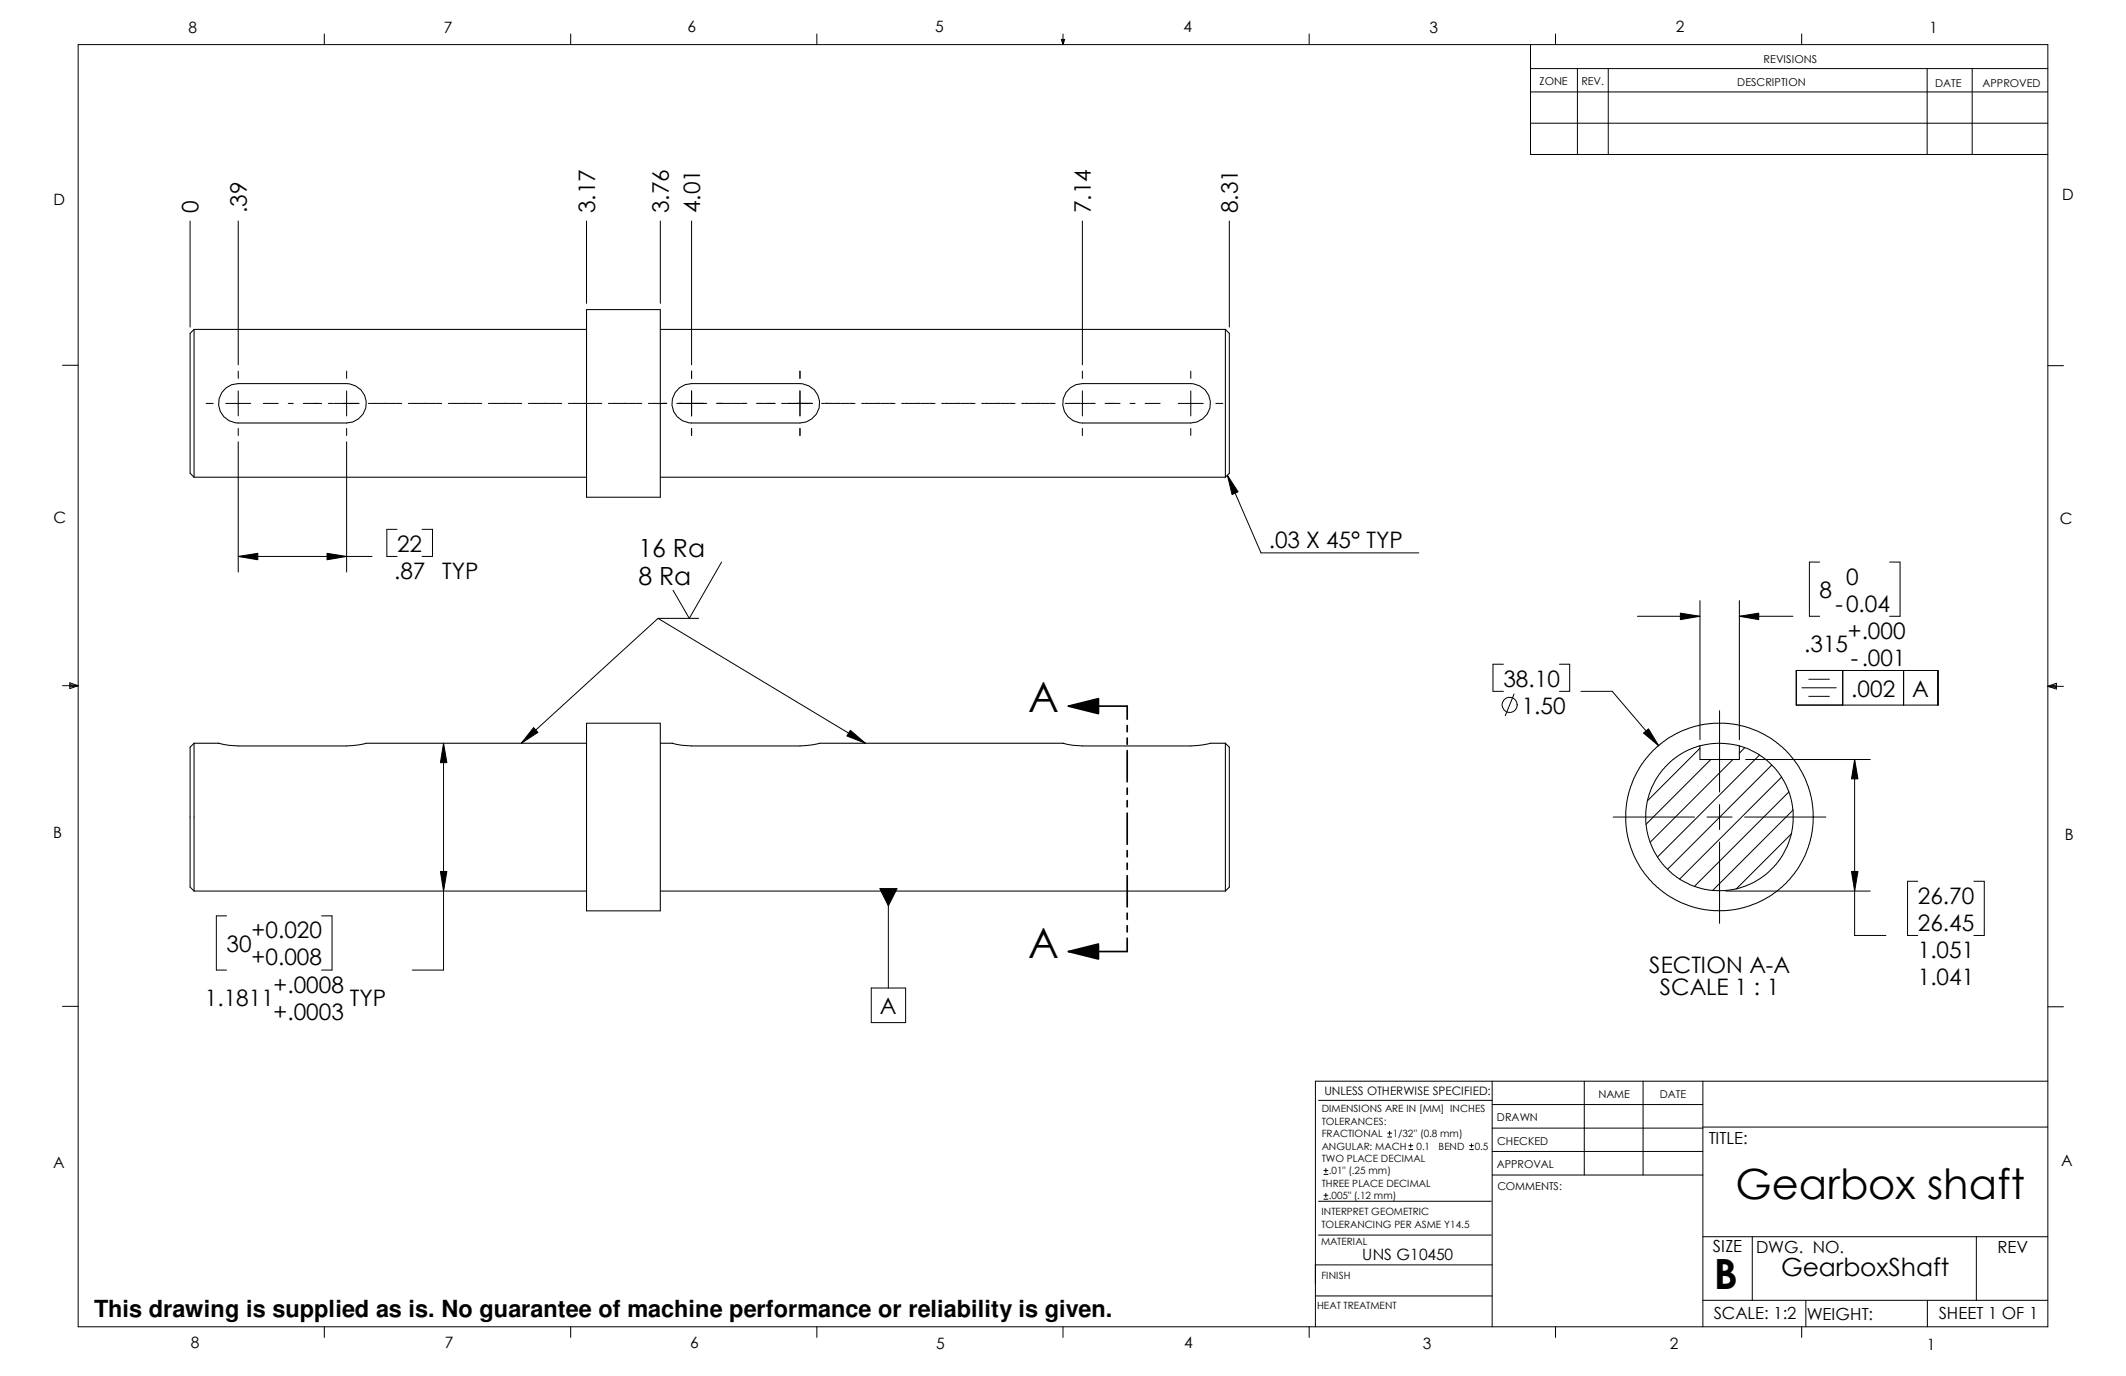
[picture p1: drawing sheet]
<svg xmlns="http://www.w3.org/2000/svg" width="432mm" height="279mm" viewBox="0 0 432 279" stroke-linecap="round" stroke-linejoin="round" font-family="sans-serif">
<g fill="none" stroke="#000" stroke-width=".2">
<path d="M15.9 9.1h400v260.3h-400zM65.9 6.9v2.2M115.9 6.9v2.2M165.9 6.9v2.2M215.6 8h.6l-.3 1.1zM215.7 8l.2 1.1M215.9 6.9v2.2M216 8l-.1 1.1M265.9 6.9v2.2M310.9 18.7h105M310.9 9.1v22.3h105M310.9 13.9h105"/>
<path d="M315.9 6.9v2.2M320.4 13.9v17.5M326.6 13.9v17.5M365.9 6.9v2.2M391.4 13.9v17.5M400.6 13.9v17.5M310.9 25h105M38.6 44.9v21.5M48.4 44.9v29.2M119.1 44.9v16.7M134.1 44.9v16.7M140.5 44.9v29.2"/>
<path d="M219.8 44.9v29.2M249.7 44.9v21.5M12.7 74.2h3.2M48.4 75.4v1.4M48.4 79.4v5.1M70.4 75.4v1.4M70.4 79.4v5.1M140.5 75.4v1.4M140.5 79.4v5.1M162.5 75.4v1.4M162.5 79.4v5.1M219.8 75.4v1.4"/>
<path d="M219.8 79.4v5.1M241.9 75.4v1.4M241.9 79.4v5.1M415.9 74.3h3.2M41.9 81.9h1.4M45.8 81.9h5.1M48.4 87v1.4M48.4 89.7v26.5M63.8 81.9h1.5M67.9 81.9h5M70.4 87v1.4M70.4 89.7v26.5"/>
<path d="M133.9 81.9h1.5M137.9 81.9h5.1M140.5 87v1.4M145.5 81.9h1.5M155.9 81.9h1.5M159.9 81.9h5.1M162.5 87v1.4M167.6 81.9h1.4M217.3 81.9h5.1M219.8 87v1.4M224.9 81.9h1.5M239.3 81.9h5.1"/>
<path d="M241.9 87v1.4M246.9 81.9h1.5M249.3 96.5l2.2 3.4-1.3 .5zM249.3 96.5l6.8 15.8h32.1M48.4 113l4-.6v1.3zM48.4 113h27.2M66.4 112.4l4 .6-4 .7zM80.6 107.5h-2v5.5h2M85.7 107.5h2.1v5.5h-2.1M146.6 114.1l-6.6 11.5-3.3-5.8M369.6 114.1h-2.1v11h2.1M383.8 114.1h2.1v11h-2.1"/>
<path d="M12.7 139.2h3.2M14.2 139l1.7 .2M14.2 138.6l1.7 .6-1.7 .6zM15.9 139.2l-1.7 .3M133.6 125.6h8.3M133.6 125.6l-27.7 25.3M133.6 125.6l42.2 25.3M305.4 134.9h-2.2v5.5h2.2M316.7 134.9h2.1v5.5h-2.1M332.6 125.1h12.7M341.3 124.5l4 .6-4 .7zM345.3 122v28.2"/>
<path d="M353.3 125.1l3.9-.6v1.3zM353.3 125.1h10.9M353.3 122v28.2M364.8 136.1h28.8v7.1h-28.8zM366 139.7h7M367.4 137.9h4.2M374.3 136.1v7.1M386.6 136.1v7.1M415.9 139.4h3.2M415.9 139.4l1.8-.7v1.2zM415.9 139.4l1.8 .2M417.7 139.1l-1.8 .3"/>
<path d="M90.1 150.9l.7 4h-1.3zM90.1 150.9v46.1h-6.4M108.4 147.7l.9 1-3.4 2.2zM172.7 148.3l3.1 2.6-3.8-1.5zM307.5 140.9l-1.8 4.4M321.1 140.4h6.3l9.5 11M333.8 148.8l1-.8 2.1 3.4zM345.3 151.9l-10.7 10.7M347.5 154.2l-13.2 13.2M349.2 144.3v16.5M352 154.2l-16.8 16.8M354.4 151.8l-1.1 1.2"/>
<path d="M354.5 154.2h25.4M357.4 153.3l-20.8 20.7M359.9 155.3l-21.2 21.2M361.9 157.8l-20.8 20.7M367.4 141.4h4.2M376.7 154.2l.7 4h-1.4zM376.7 154.2v35.7h6.3M89.5 177h1.3l-.7 3.9zM327.7 165.9h16.5M346.7 165.9h5.1M349.2 163.4v5M349.2 171v16.5"/>
<path d="M354.3 165.9h16.5M363.3 160.8l-19.2 19.2M363.9 169.2l-11.3 11.4M364.2 164.5l-16.4 16.3M376 177h1.4l-.7 3.9zM389.5 178.9h-2.1v11h2.1M400.9 178.9h2.1v11h-2.1M46 186h-2.1v11h2.1M65.3 186h2.1v11h-2.1M178.7 180.4h3.5l-1.8 3.5zM180.4 183.9v16.7M350.5 180.9h29.4"/>
<path d="M12.7 204.3h3.2M177 200.6h6.9v7h-6.9zM303.1 219.5v49.9M321.8 219.5v19.1M333.7 219.5v19.1M345.9 219.5v49.9M415.9 204.4h3.2M415.9 219.5h-148.7v49.9M267.8 223.4h35.3M268.9 238.5h.8M268.9 237.7h.8M269.3 237.3v.8"/>
<path d="M281.9 230.9h.8M281.9 230.1h.8M282.2 229.7v.8M286.1 233.4h.8M286.1 232.6h.8M286.5 232.2v.8M298.5 233.4h.8M298.5 232.6h.8M298.9 232.2v.8M303.1 233.8h42.8M303.1 229.1h42.8M303.1 224.3h42.8"/>
<path d="M303.1 238.6h42.8M345.9 228.9h70M267.2 256.8h35.9M267.8 250.8h35.1M267.8 243.9h35.1M268.9 243.5h.8M268.9 242.7h.8M269.3 242.3v.8M345.9 251.1h70M355.9 251.1v12.9M401.4 251.1v12.9M65.9 269.4v2.2"/>
<path d="M115.9 269.4v2.2M165.9 269.4v2.2M215.9 269.4v2.2M265.9 269.4v2.2M267.2 263.1h35.9M315.9 269.4v2.2M345.9 264h70M365.9 269.4v2.2M366.8 264v5.4M391.5 264v5.4"/>
<circle cx="306.6" cy="143.1" r="1.54"/>
</g>
<g fill="none" stroke="#000" stroke-width=".21">
<path d="M39.4 66.9l-.8 .8v28.4l.8 .8M39.4 66.9v30M39.4 66.9h79.7M45.9 78.7l1.2-.6 1.3-.2h22a4 4 0 0 1 4 4 4 4 0 0 1-4 4h-22a4 4 0 0 1-3.8-2.7 4 4 0 0 1 1.3-4.5zM119.1 62.9h15v38.1h-15zM134.1 66.9h114.8M138 78.7l1.1-.6 1.4-.2h22a4 4 0 0 1 4 4 4 4 0 0 1-4 4h-22a4 4 0 0 1-3.8-2.7 4 4 0 0 1 1.3-4.5zM217.4 78.7l1.1-.6 1.3-.2h22.1a4 4 0 0 1 3.9 4 4 4 0 0 1-3.9 4h-22.1a4 4 0 0 1-3.8-2.7 4 4 0 0 1 1.4-4.5zM248.9 66.9v30M248.9 66.9l.8 .8v28.4l-.8 .8M39.4 96.9h79.7M134.1 96.9h114.8"/>
<path d="M39.4 150.9h5l2.1 .4 1.9 .2h22l2.4-.2 1.5-.4h44.8M39.4 150.9l-.8 .8v28.4l.8 .8M39.4 150.9v30M119.1 146.9h15v38.1h-15zM134.1 150.9h2.4l2.1 .4 1.9 .2h22l2.4-.2 1.5-.4h49.5l2.1 .4 1.8 .2h22.1l2.4-.2 1.5-.4h3.1M248.9 150.9l.8 .8v28.4l-.8 .8M248.9 150.9v30M345.2 151.4l-2.2 .8-1.9 1.1-1.8 1.3-2.3 2.6-1.6 2.7-.7 2.2-.4 2.3v2.6l.5 3.1 .8 2 1 1.9 1 1.4 1.5 1.6 2.2 1.6 2 1.1 2.6 .8 2.4 .3h2l3.1-.5 3-1.3 2.3-1.5 2.1-2.1 1.2-1.6 1.3-2.9 .8-2.8 .1-3.3-.2-1.6-.7-2.5-1.5-3-1.3-1.7-2.6-2.4-2.7-1.5-1.9-.6M345.3 151.5a14.7 14.7 0 0 1 8 0v2.7h-8zM39.4 180.9h79.7M134.1 180.9h114.8"/>
<circle cx="349.3" cy="165.9" r="19"/>
</g>
<g fill="#000">
<path d="M249.3 96.5l2.2 3.4-1.3 .5zM48.4 113l4-.6v1.3zM66.4 112.4l4 .6-4 .7zM341.3 124.5l4 .6-4 .7zM353.3 125.1l3.9-.6v1.3zM90.1 150.9l.7 4h-1.3zM108.4 147.7l.9 1-3.4 2.2zM172.7 148.3l3.1 2.6-3.8-1.5zM217 143.4l6.1-1.5v3zM333.8 148.8l1-.8 2.1 3.4zM376.7 154.2l.7 4h-1.4zM89.5 177h1.3l-.7 3.9z"/>
<path d="M178.7 180.4h3.5l-1.8 3.5zM217 193.2l6.1-1.5v3zM376 177h1.4l-.7 3.9z"/>
</g>
<g fill="none" stroke="#000" stroke-width=".34">
<path d="M217 143.4l6.1-1.5v3zM217 143.4h11.9v2.6M228.9 147.3v1.3M228.9 149.9v1.2M228.9 152.4v6.3M228.9 160v1.3M228.9 162.6v1.2M228.9 165.1v6.3M228.9 172.7v1.3M228.9 175.3v1.2M228.9 177.8v6.3M217 193.2l6.1-1.5v3z"/>
<path d="M228.9 190.5v2.7h-11.9M228.9 185.4v1.3M228.9 188v1.2"/>
</g>
<path d="M53.5 81.9h81.9M75.5 81.9h81.9M145.5 81.9h69.3M167.6 81.9h69.2" fill="none" stroke="#fff" stroke-width=".2" stroke-dasharray="3 2 1 2"/>
<path d="M53.5 81.9h81.9M75.5 81.9h81.9M145.5 81.9h69.3M167.6 81.9h69.2" fill="none" stroke="#000" stroke-width=".2" stroke-dasharray="3 2 1 2"/>
<g font-size="8.5">
<text x="208.8" y="144.6">A</text>
<text x="208.8" y="194.4">A</text>
<text x="352.5" y="243.4">Gearbox shaft</text>
<text x="348.1" y="261.7">B</text>
</g>
<g font-size="5.1">
<text x="129.7" y="113.1">16 Ra</text>
<text x="129.7" y="118.8">8 Ra</text>
<text x="361.8" y="259.2">GearboxShaft</text>
</g>
<text font-size="4.8" x="19.1" y="267.3">This drawing is supplied as is. No guarantee of machine performance or reliability is given.</text>
<g font-size="4.6">
<text x="40.3" y="43.3" transform="rotate(-90 40.3 43.3)">0</text>
<text x="50.1" y="43.3" transform="rotate(-90 50.1 43.3)">.39</text>
<text x="120.9" y="43.3" transform="rotate(-90 120.9 43.3)">3.17</text>
<text x="135.8" y="43.3" transform="rotate(-90 135.8 43.3)">3.76</text>
<text x="142.2" y="43.3" transform="rotate(-90 142.2 43.3)">4.01</text>
<text x="221.6" y="43.3" transform="rotate(-90 221.6 43.3)">7.14</text>
<text x="251.4" y="43.3" transform="rotate(-90 251.4 43.3)">8.31</text>
<text x="80.6" y="112.1">22</text>
<text x="257.7" y="111.3">.03 X 45° TYP</text>
<text x="80.1" y="117.6">.87</text>
<text x="89.8" y="117.6">TYP</text>
<text x="374.9" y="118.7">0</text>
<text x="369.6" y="121.5">8</text>
<text x="372.8" y="124.2">-0.04</text>
<text x="375.3" y="129.7">+.000</text>
<text x="366.4" y="132.5">.315</text>
<text x="375.9" y="135.2">-.001</text>
<text x="305.4" y="139.4">38.10</text>
<text x="376" y="141.5">.002</text>
<text x="388.4" y="141.5">A</text>
<text x="309.1" y="144.9">1.50</text>
<text x="389.5" y="183.5">26.70</text>
<text x="51.1" y="190.5">+0.020</text>
<text x="389.5" y="189">26.45</text>
<text x="46" y="193.3">30</text>
<text x="51.1" y="196">+0.008</text>
<text x="335" y="197.6">SECTION A-A</text>
<text x="389.5" y="194.5">1.051</text>
<text x="55.5" y="201.5">+.0008</text>
<text x="337.1" y="202.1">SCALE 1 : 1</text>
<text x="389.5" y="200">1.041</text>
<text x="41.6" y="204.3">1.1811</text>
<text x="55.5" y="207.1">+.0003</text>
<text x="71" y="204.3">TYP</text>
<text x="178.7" y="206">A</text>
</g>
<g font-size="3.4">
<text x="347" y="232.2">TITLE:</text>
<text x="347.9" y="254.3">SIZE</text>
<text x="356.7" y="254.3">DWG. NO.</text>
<text x="405.7" y="254.4">REV</text>
<text x="348.1" y="267.9">SCALE: 1:2</text>
<text x="367" y="268">WEIGHT:</text>
<text x="393.8" y="267.9">SHEET 1 OF 1</text>
</g>
<g font-size="3.2">
<text x="38.3" y="6.6">8</text>
<text x="90.2" y="6.7">7</text>
<text x="139.7" y="6.5">6</text>
<text x="189.9" y="6.5">5</text>
<text x="240.4" y="6.6">4</text>
<text x="290.4" y="6.6">3</text>
<text x="340.4" y="6.5">2</text>
<text x="391.8" y="6.6">1</text>
<text x="10.9" y="41.5">D</text>
<text x="418.8" y="40.7">D</text>
<text x="10.8" y="106.3">C</text>
<text x="418.3" y="106.4">C</text>
<text x="10.8" y="170.2">B</text>
<text x="419.4" y="170.5">B</text>
<text x="10.8" y="237.2">A</text>
<text x="418.6" y="236.7">A</text>
<text x="276.7" y="255.9">UNS G10450</text>
<text x="38.8" y="273.8">8</text>
<text x="90.3" y="273.8">7</text>
<text x="140.2" y="273.8">6</text>
<text x="190.1" y="273.9">5</text>
<text x="240.5" y="273.8">4</text>
<text x="289" y="273.9">3</text>
<text x="339.1" y="273.9">2</text>
<text x="391.3" y="274.1">1</text>
</g>
<text font-size="2.4" x="269" y="222.4">UNLESS OTHERWISE SPECIFIED:</text>
<g font-size="2.2">
<text x="312.7" y="17.4">ZONE</text>
<text x="321.2" y="17.4">REV.</text>
<text x="352.8" y="17.4">DESCRIPTION</text>
<text x="358.2" y="12.7">REVISIONS</text>
<text x="393.1" y="17.6">DATE</text>
<text x="402.7" y="17.6">APPROVED</text>
<text x="304" y="227.7">DRAWN</text>
<text x="324.7" y="222.9">NAME</text>
<text x="337.1" y="222.9">DATE</text>
<text x="304.1" y="232.6">CHECKED</text>
<text x="304" y="237.2">APPROVAL</text>
<text x="304.1" y="241.7">COMMENTS:</text>
</g>
<g font-size="2">
<text x="268.5" y="225.8">DIMENSIONS ARE IN [MM] INCHES</text>
<text x="268.5" y="228.4">TOLERANCES:</text>
<text x="268.5" y="230.9">FRACTIONAL</text>
<text x="268.5" y="233.4">ANGULAR: MACH</text>
<text x="282.9" y="230.9">1/32'' (0.8 mm)</text>
<text x="287.7" y="233.4">0.1</text>
<text x="292.2" y="233.4">BEND</text>
<text x="299.5" y="233.4">0.5</text>
<text x="268.5" y="236">TWO PLACE DECIMAL</text>
<text x="269.9" y="238.5">.01&quot; (.25 mm)</text>
<text x="268.5" y="241">THREE PLACE DECIMAL</text>
<text x="269.9" y="243.5">.005&quot; (.12 mm)</text>
<text x="268.4" y="246.8">INTERPRET GEOMETRIC</text>
<text x="268.4" y="249.3">TOLERANCING PER ASME Y14.5</text>
<text x="268.3" y="252.9">MATERIAL</text>
<text x="268.4" y="259.7">FINISH</text>
<text x="267.5" y="265.8">HEAT TREATMENT</text>
</g>
</svg>
